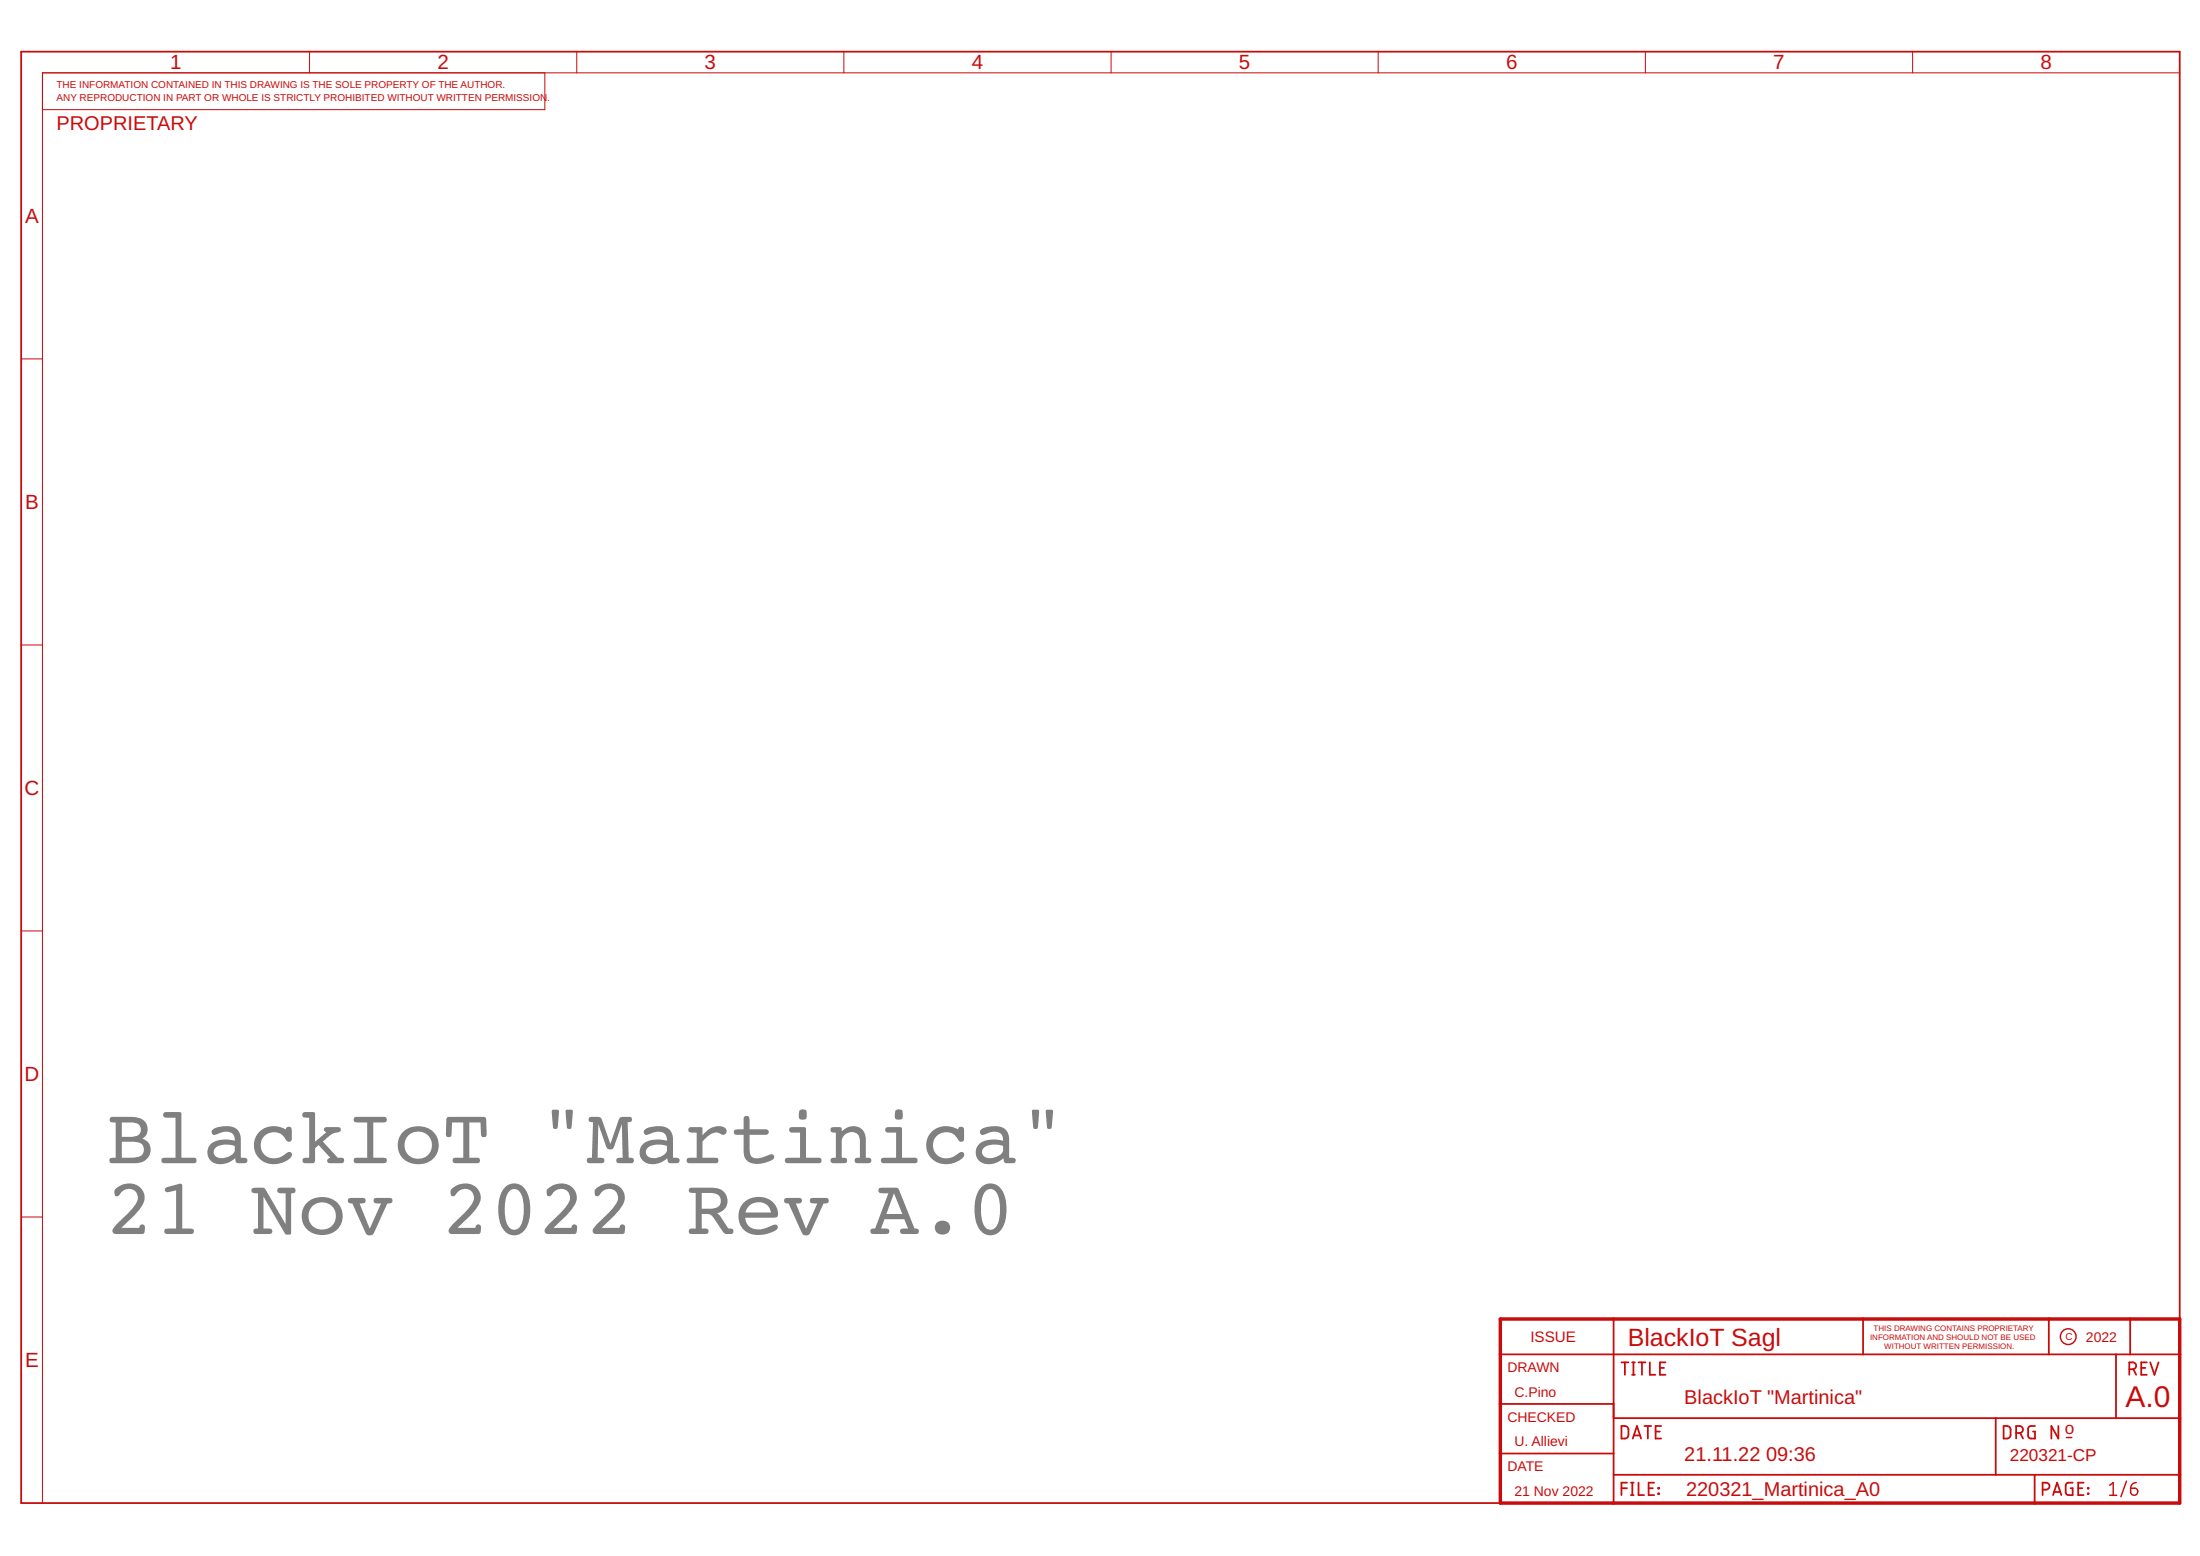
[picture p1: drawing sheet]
<svg xmlns="http://www.w3.org/2000/svg" width="420mm" height="297mm" viewBox="0 0 420 297" stroke-linecap="round" stroke-linejoin="round" font-family="sans-serif">
<g fill="none" stroke="#c90b0b" stroke-width=".34">
<path d="M4 9.9h412.3v277h-412.3zM286.5 258.6h129.8M308.2 251.8v35.1M355.8 251.8v6.8M391.3 251.8v6.8M404.1 258.6v12.1M406.8 251.8v6.8M286.5 268h21.7M286.5 277.5h21.7M308.2 270.7h108.1M309.7 272.2a1.18 1.18 0 0 1 1.2 .3l.1 .4-.1 1.4a1.18 1.18 0 0 1-1.2 .3zM309.7 260.1h1.3"/>
<path d="M310.3 260.1v2.3M311.7 260.1h.5M311.7 262.4h.5M311.8 274.6l.8-2.4 .8 2.4M312 260.1v2.3M312 274h1.2M312.9 260.1h1.4M313.6 260.1v2.3M314 272.2h1.4M314.7 272.2v2.4M315.1 260.1v2.3h1M316.2 273.3h.8"/>
<path d="M317 261.1h.8M317.2 272.2h-1v2.4h1M318.1 260.1h-1.1v2.3h1.1M381.1 270.7v10.8M382.7 272.2a1.18 1.18 0 0 1 1.2 .3l.1 .4-.1 1.4a1.18 1.18 0 0 1-1.2 .3zM385 273.6h.7a.67 .67 0 0 0 .7-.7 .67 .67 0 0 0-.7-.7h-.7v2.4M385.8 273.6l.6 1M388.6 272.2h-.7a.54 .54 0 0 0-.6 .6v1.3l.2 .4 1.1 .1v-1.3h-.3M393.1 272.2v2.4l-1.3-2.4v2.4M406.7 261.4h.6a.66 .66 0 0 0 .7-.7 .66 .66 0 0 0-.7-.6h-.6v2.3M407.4 261.4l.6 1M408.9 261.1h.8"/>
<path d="M410 260.1h-1.1v2.3h1.1M410.7 260.1l.8 2.3 .7-2.3M308.2 281.5h108.1M309.7 284.1h1M310.7 283h-1v2.4M311.5 283h.5M311.5 285.4h.5M311.7 283v2.4M312.9 283v2.4h1.1M314.9 284.1h.8M315.9 283h-1v2.4h1M316.7 284h.1v.2h-.1z"/>
<path d="M316.7 285.1h.1v.1h-.1zM388.6 281.5v5.4M390.1 284.4a1.16 1.16 0 0 0 1.2-.3l.1-.4-.1-.4a1.16 1.16 0 0 0-1.2-.3v2.4M392.1 285.4l.8-2.4 .8 2.4M392.3 284.8h1.2M395.8 283h-.8a.54 .54 0 0 0-.5 .6v1.3l.2 .4 1.1 .1v-1.3h-.4M396.9 284.1h.8M397.9 283h-1v2.4h1M398.7 285.1l.2 .1zM398.7 284l.2 .2z"/>
</g>
<g fill="none" stroke="#c90b0b" stroke-width=".19">
<path d="M59.1 9.9v4M104.1 13.9v7h-96M110.2 9.9v4M161.2 9.9v4M212.2 9.9v4M263.2 9.9v4M314.2 9.9v4M365.3 9.9v4M416.3 13.9h-408.2v273M4 68.5h4.1M4 123.1h4.1M4 177.7h4.1"/>
<path d="M4 232.3h4.1M416.3 265.3v21.6h-101.4"/>
</g>
<path d="M286.5 251.8h129.8v35.1h-129.8z" fill="none" stroke="#c90b0b" stroke-width=".66"/>
<g fill="none" stroke="#c90b0b" stroke-width=".28">
<path d="M394.7 274.4h1M402.9 283.5l.7-.5v2.5M402.9 285.5h1.4M406.1 282.7l-1.1 3M406.9 284.1h.8a.68 .68 0 0 1 .6 .7 .68 .68 0 0 1-.7 .7 .68 .68 0 0 1-.7-.7zM408 283l-.3 .1a1.07 1.07 0 0 0-.8 1"/>
<circle cx="395" cy="255.2" r="1.5"/>
</g>
<g font-size="15.3" fill="#808080">
<text x="20.3" y="222.1">BlackIoT &quot;Martinica&quot;</text>
<text x="20.3" y="235.6">21 Nov 2022 Rev A.0</text>
</g>
<text font-size="5.7" fill="#c90b0b" x="405.9" y="268.7">A.0</text>
<text font-size="4.8" fill="#c90b0b" x="310.9" y="257">BlackIoT Sagl</text>
<g font-size="3.9" fill="#c90b0b">
<text x="32.5" y="13.3">1</text>
<text x="83.6" y="13.3">2</text>
<text x="134.6" y="13.3">3</text>
<text x="185.6" y="13.3">4</text>
<text x="236.6" y="13.3">5</text>
<text x="287.6" y="13.3">6</text>
<text x="338.7" y="13.3">7</text>
<text x="389.7" y="13.3">8</text>
<text x="4.8" y="42.6">A</text>
<text x="4.8" y="97.2">B</text>
<text x="4.7" y="151.8">C</text>
<text x="4.7" y="206.4">D</text>
<text x="4.8" y="261">E</text>
</g>
<g font-size="3.8" fill="#c90b0b">
<text x="10.8" y="24.7">PROPRIETARY</text>
<text x="321.7" y="268">BlackIoT &quot;Martinica&quot;</text>
<text x="321.7" y="278.8">21.11.22</text>
<text x="337.3" y="278.8">09:36</text>
<text x="322" y="285.6">220321_Martinica_A0</text>
</g>
<g font-size="3.3" fill="#c90b0b">
<text x="394.3" y="273.8">o</text>
<text x="383.8" y="278.8">220321-CP</text>
</g>
<text font-size="2.9" fill="#c90b0b" x="292.3" y="256.2">ISSUE</text>
<g font-size="2.7" fill="#c90b0b">
<text x="398.4" y="256.2">2022</text>
<text x="287.9" y="261.9">DRAWN</text>
<text x="289.2" y="266.7">C.Pino</text>
<text x="287.9" y="271.4">CHECKED</text>
<text x="287.9" y="280.9">DATE</text>
<text x="289.2" y="276.1">U. Allievi</text>
<text x="289.2" y="285.6">21 Nov 2022</text>
</g>
<g font-size="1.9" fill="#c90b0b">
<text x="10.8" y="16.9">THE INFORMATION CONTAINED IN THIS DRAWING IS THE SOLE PROPERTY OF THE AUTHOR.</text>
<text x="10.8" y="19.3">ANY REPRODUCTION IN PART OR WHOLE IS STRICTLY PROHIBITED WITHOUT WRITTEN PERMISSION</text>
<text x="104.5" y="19.3">.</text>
<text x="394.5" y="255.8">C</text>
</g>
<g font-size="1.5" fill="#c90b0b">
<text x="357.2" y="255.8">INFORMATION AND SHOULD NOT BE USED</text>
<text x="357.8" y="254.2">THIS DRAWING CONTAINS PROPRIETARY</text>
<text x="359.9" y="257.5">WITHOUT WRITTEN PERMISSION.</text>
</g>
</svg>
